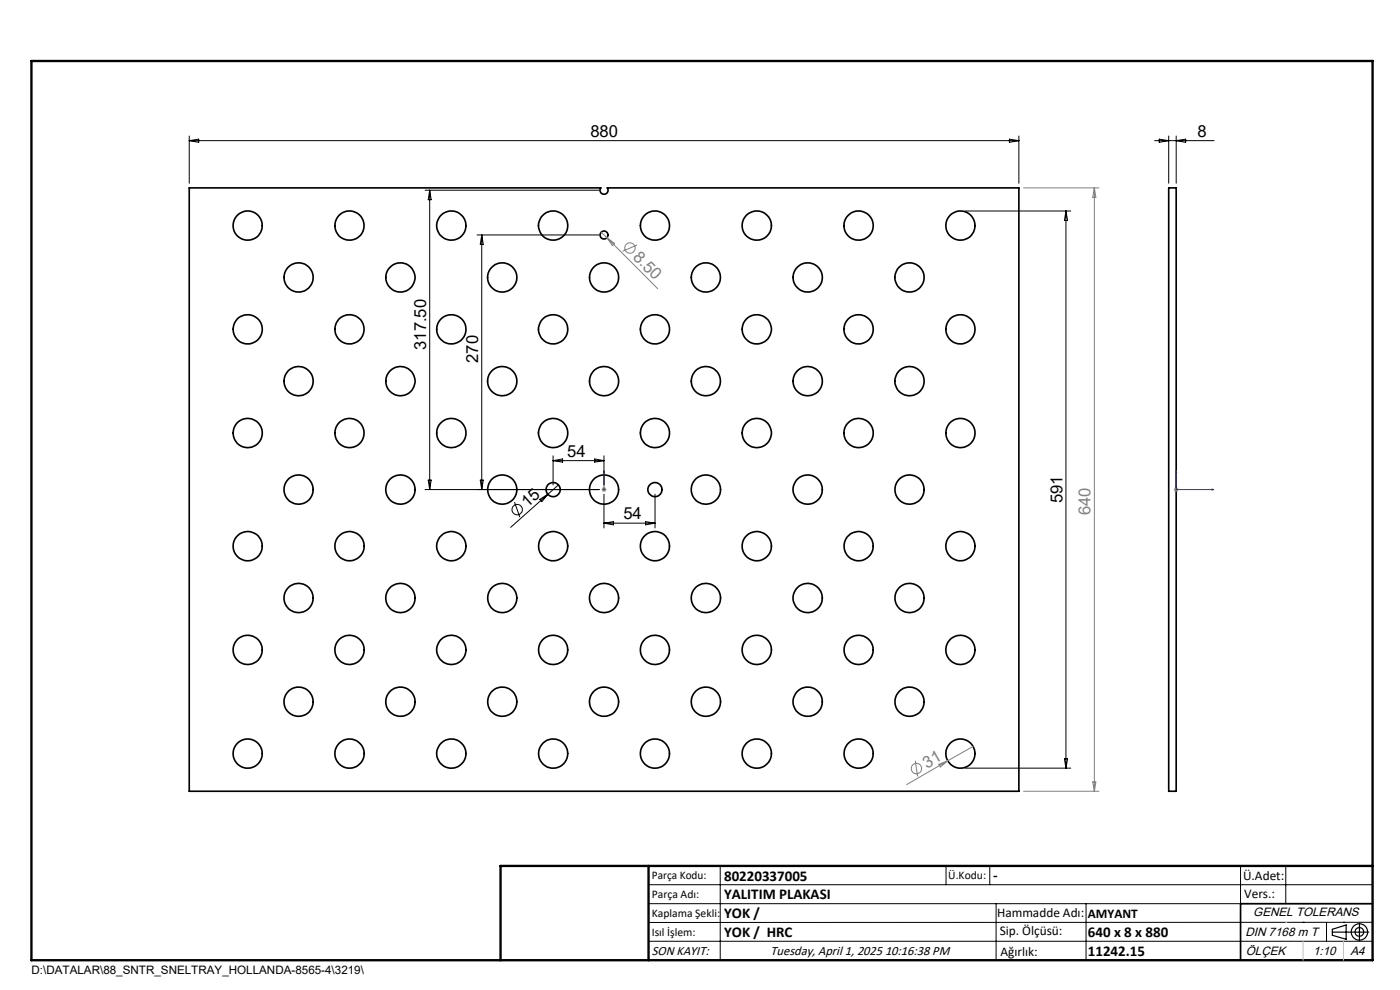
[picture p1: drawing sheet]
<svg xmlns="http://www.w3.org/2000/svg" width="297mm" height="210mm" viewBox="0 0 297 210" stroke-linecap="round" stroke-linejoin="round" font-family="sans-serif">
<g fill="none" stroke="#000" stroke-width=".35">
<path d="M40.1 39.9h87.4a.85 .85 0 0 0 .6 1.3 .85 .85 0 0 0 .7-1.3h87.3v127.9h-176zM247.9 39.9h1.6v127.9h-1.6zM291.2 191.7h-28v12"/>
<circle cx="52.6" cy="47.9" r="3.1"/>
<circle cx="63.4" cy="58.9" r="3.1"/>
<circle cx="74.2" cy="47.9" r="3.1"/>
<circle cx="84.9" cy="58.9" r="3.1"/>
<circle cx="95.8" cy="47.9" r="3.1"/>
<circle cx="106.5" cy="58.9" r="3.1"/>
<circle cx="117.3" cy="47.9" r="3.1"/>
<circle cx="128.2" cy="58.9" r="3.1"/>
<circle cx="128.2" cy="49.9" r=".85"/>
<circle cx="139" cy="47.9" r="3.1"/>
<circle cx="149.8" cy="58.9" r="3.1"/>
<circle cx="160.6" cy="47.9" r="3.1"/>
<circle cx="171.3" cy="58.9" r="3.1"/>
<circle cx="182.1" cy="47.9" r="3.1"/>
<circle cx="192.9" cy="58.9" r="3.1"/>
<circle cx="203.8" cy="47.9" r="3.1"/>
<circle cx="52.5" cy="69.8" r="3.1"/>
<circle cx="74.1" cy="69.8" r="3.1"/>
<circle cx="95.7" cy="69.8" r="3.1"/>
<circle cx="117.3" cy="69.8" r="3.1"/>
<circle cx="138.9" cy="69.9" r="3.1"/>
<circle cx="160.5" cy="69.8" r="3.1"/>
<circle cx="182.1" cy="69.8" r="3.1"/>
<circle cx="203.7" cy="69.8" r="3.1"/>
<circle cx="52.6" cy="91.8" r="3.1"/>
<circle cx="63.4" cy="80.8" r="3.1"/>
<circle cx="74.2" cy="91.8" r="3.1"/>
<circle cx="84.9" cy="80.8" r="3.1"/>
<circle cx="95.7" cy="91.8" r="3.1"/>
<circle cx="106.5" cy="80.8" r="3.1"/>
<circle cx="117.3" cy="91.8" r="3.1"/>
<circle cx="128.2" cy="80.8" r="3.1"/>
<circle cx="139" cy="91.9" r="3.1"/>
<circle cx="149.8" cy="80.8" r="3.1"/>
<circle cx="160.5" cy="91.8" r="3.1"/>
<circle cx="171.3" cy="80.8" r="3.1"/>
<circle cx="182.1" cy="91.8" r="3.1"/>
<circle cx="192.9" cy="80.8" r="3.1"/>
<circle cx="203.8" cy="91.8" r="3.1"/>
<circle cx="52.5" cy="115.9" r="3.1"/>
<circle cx="63.3" cy="103.9" r="3.1"/>
<circle cx="74.2" cy="115.9" r="3.1"/>
<circle cx="84.9" cy="103.9" r="3.1"/>
<circle cx="95.7" cy="115.9" r="3.1"/>
<circle cx="106.5" cy="103.9" r="3.1"/>
<circle cx="117.3" cy="115.8" r="3.1"/>
<circle cx="117.4" cy="103.9" r="1.5"/>
<circle cx="128.1" cy="103.9" r="3.1"/>
<circle cx="138.9" cy="115.9" r="3.1"/>
<circle cx="139" cy="103.9" r="1.49"/>
<circle cx="149.8" cy="103.9" r="3.1"/>
<circle cx="160.5" cy="115.9" r="3.1"/>
<circle cx="171.3" cy="103.9" r="3.1"/>
<circle cx="182.1" cy="115.9" r="3.1"/>
<circle cx="192.9" cy="103.8" r="3.1"/>
<circle cx="203.7" cy="115.9" r="3.1"/>
<circle cx="52.5" cy="137.9" r="3.1"/>
<circle cx="63.3" cy="126.9" r="3.1"/>
<circle cx="74.2" cy="137.9" r="3.1"/>
<circle cx="84.9" cy="126.9" r="3.1"/>
<circle cx="95.7" cy="137.9" r="3.1"/>
<circle cx="106.5" cy="126.9" r="3.1"/>
<circle cx="117.3" cy="137.9" r="3.1"/>
<circle cx="128.1" cy="126.9" r="3.1"/>
<circle cx="138.9" cy="137.9" r="3.1"/>
<circle cx="149.8" cy="126.9" r="3.1"/>
<circle cx="160.5" cy="137.9" r="3.1"/>
<circle cx="171.3" cy="126.9" r="3.1"/>
<circle cx="182.1" cy="137.9" r="3.1"/>
<circle cx="192.9" cy="126.8" r="3.1"/>
<circle cx="203.7" cy="137.9" r="3.1"/>
<circle cx="52.5" cy="159.8" r="3.1"/>
<circle cx="63.3" cy="148.8" r="3.1"/>
<circle cx="74.2" cy="159.8" r="3.1"/>
<circle cx="84.9" cy="148.8" r="3.1"/>
<circle cx="95.7" cy="159.8" r="3.1"/>
<circle cx="106.5" cy="148.8" r="3.1"/>
<circle cx="117.3" cy="159.8" r="3.1"/>
<circle cx="128.1" cy="148.8" r="3.1"/>
<circle cx="138.9" cy="159.8" r="3.1"/>
<circle cx="149.8" cy="148.8" r="3.1"/>
<circle cx="160.5" cy="159.8" r="3.1"/>
<circle cx="171.3" cy="148.8" r="3.1"/>
<circle cx="182.1" cy="159.8" r="3.1"/>
<circle cx="192.9" cy="148.8" r="3.1"/>
<circle cx="203.7" cy="159.8" r="3.1"/>
</g>
<g fill="none" stroke="#808080" stroke-width=".21">
<path d="M217.1 39.9h16.1M232.2 39.9v127.9M232.2 39.9l.3 2h-.7zM127.5 49.2l1.3 1.2M128.8 50.4l10.7 10.8M128.8 50.4l1.6 1.2-.5 .5zM135.2 52l-3.1 1.3M127.6 103.8h1.1M127.8 103.5l.7 .7M128.1 103.4v.9M128.5 103.5l-.7 .7M249 103.8h1"/>
<path d="M249.2 103.5l.7 .7M249.5 103.4v.9M249.9 103.5l-.7 .7M206.4 158.3l-5.4 3.1M194.2 161.4l.5 3.3M199.2 162.1l1.8-.7-1.5 1.3zM201 161.4l-8.7 5M217.1 167.8h16.1M231.8 165.9h.7l-.3 1.9z"/>
<circle cx="133.6" cy="52.6" r="1.11"/>
<circle cx="194.4" cy="163" r="1.11"/>
</g>
<g fill="none" stroke="#000" stroke-width=".21">
<path d="M40.1 29.8h176M40.1 28.8v10.1M40.1 29.8l2.1-.3v.7zM214.1 29.5l2 .3-2 .4zM216.1 28.8v10.1M244.9 29.8h12.7M245.9 29.5l2 .3-2 .4zM247.9 28.8v10.1M249.5 28.8v10.1M249.5 29.8l2-.3v.7zM90.2 40.3h36.9M91.2 40.3v63.5"/>
<path d="M91.2 40.3l.3 2.1h-.7zM101.2 49.8h25.9M102.2 49.8v54M102.2 49.8l.3 2h-.6zM204.8 44.8h22.4M226.1 44.8v118.1M226.1 44.8l.4 2h-.7zM117.3 96.7v6.2M117.3 97.7h10.8M117.3 97.7l2-.3v.6zM126.2 97.4l1.9 .3-1.9 .3zM128.1 96.7v6.2"/>
<path d="M90.2 103.8h36.9M90.8 101.8h.7l-.3 2zM101.9 101.8h.6l-.3 2zM109.1 106.5l1.2 3.2M114.5 105.9l1.7-1.1-1.3 1.6zM118.5 102.9l-10.2 9M128.1 104.8v7.2M128.1 111h10.9M128.1 111l2-.3v.6zM136.9 110.7l2.1 .3-2.1 .3zM139 104.8v7.2M204.8 162.9h22.4"/>
<path d="M225.8 161h.7l-.4 1.9zM137.6 187.7h153.6M137.6 191.7h153.6M137.6 199.7h153.6M152.8 183.7v20M200.7 183.7v4M210 183.7v4M211.3 191.7v12M230.4 191.7v12M263.2 183.7v20M272.8 183.7v8M276.4 195.6h.1"/>
<path d="M281.4 195.6v4.1M285 195.6h.1M291.2 195.6l-153.6 .1"/>
<circle cx="109.7" cy="108.1" r="1.1"/>
</g>
<g fill="none" stroke="#000" stroke-width=".25">
<path d="M282.6 197.7h7.8M282.6 197.1l3-.9v3l-3-.8zM288.4 195.8v3.8M106.2 203.7h185"/>
<circle cx="288.4" cy="197.7" r="1.74"/>
<circle cx="288.4" cy="197.7" r=".93"/>
</g>
<path d="M128.1 99.9v.4v-.4M128.1 99.9v3.9M249.5 99.9l.1 .4h-.2zM249.5 99.9v3.9h8M128.1 103.7v.3zM128.1 103.8h.1M257.1 103.7l.4 .1-.4 .2z" fill="none" stroke="#00f" stroke-width=".21"/>
<path d="M6.7 12.9h284.5v190.8h-284.5zM137.6 183.7v20M291.2 183.7h-185v20" fill="none" stroke="#000" stroke-width=".5"/>
<path d="M276.4 199.7v4M285 199.7v4" fill="none" stroke="#c0c0c0" stroke-width=".21"/>
<path d="M272.8 195.6h.1" fill="none" stroke="#c0c0c0" stroke-width=".25"/>
<g fill="#00f">
<path d="M128.1 99.9v.4zM128.1 103.7v.3z"/>
<path d="M249.5 99.9l-.1 .4h.2zM257.1 103.7v.3l.4-.2z"/>
</g>
<g font-size="3.5">
<text x="125.2" y="29">880</text>
<text x="254.1" y="29">8</text>
<text x="90.4" y="74.2" transform="rotate(-90 90.4 74.2)">317.50</text>
<text x="101.4" y="77" transform="rotate(-90 101.4 77)">270</text>
<text x="120.3" y="96.9">54</text>
<text x="111.9" y="107.8" transform="rotate(-42 111.9 107.8)">15</text>
<text x="225.4" y="106.8" transform="rotate(-90 225.4 106.8)">591</text>
<text x="132.2" y="110.2">54</text>
</g>
<g font-size="3.5" fill="#808080">
<text x="134.1" y="54.7" transform="rotate(45 134.1 54.7)">8.50</text>
<text x="231.4" y="109.3" transform="rotate(-90 231.4 109.3)">640</text>
<text x="196.6" y="163.1" transform="rotate(-30 196.6 163.1)">31</text>
</g>
<g font-size="3.2">
<text x="153.6" y="190.8">YALITIM PLAKASI</text>
<text x="153.6" y="186.8">80220337005</text>
<text x="210.7" y="186.6">-</text>
<text x="153.6" y="194.8">YOK /</text>
<text x="153.6" y="198.8">YOK / HRC</text>
<text x="230.8" y="198.7">640 x 8 x 880</text>
<text x="230.8" y="202.8">11242.15</text>
</g>
<g font-size="2.8">
<text x="263.7" y="186.7">Ü.Adet:</text>
<text x="263.9" y="190.5">Vers.:</text>
<text x="211.5" y="194.5">Hammadde Adı:</text>
<text x="230.8" y="194.7">AMYANT</text>
<text x="138.3" y="202.6">SON KAYIT:</text>
<text x="163.5" y="202.6">Tuesday, April 1, 2025 10:16:38 PM</text>
<text x="212.1" y="198.4">Sip. Ölçüsü:</text>
<text x="212.2" y="202.7">Ağırlık:</text>
</g>
<g font-size="2.6">
<text x="265.9" y="194.4">GENEL TOLERANS</text>
<text x="264.2" y="198.5">DIN 7168 m T</text>
<text x="264.3" y="202.6">ÖLÇEK</text>
<text x="278.5" y="202.6">1:10</text>
<text x="286.5" y="202.6">A4</text>
</g>
<g font-size="2.5">
<text x="138.3" y="186.4">Parça Kodu:</text>
<text x="138.3" y="190.5">Parça Adı:</text>
<text x="201.2" y="186.5">Ü.Kodu:</text>
<text x="138.3" y="194.5">Kaplama Şekli:</text>
<text x="138.3" y="198.6">Isıl İşlem:</text>
<text x="6.7" y="206.7">D:\DATALAR\88_SNTR_SNELTRAY_HOLLANDA-8565-4\3219\</text>
</g>
</svg>
